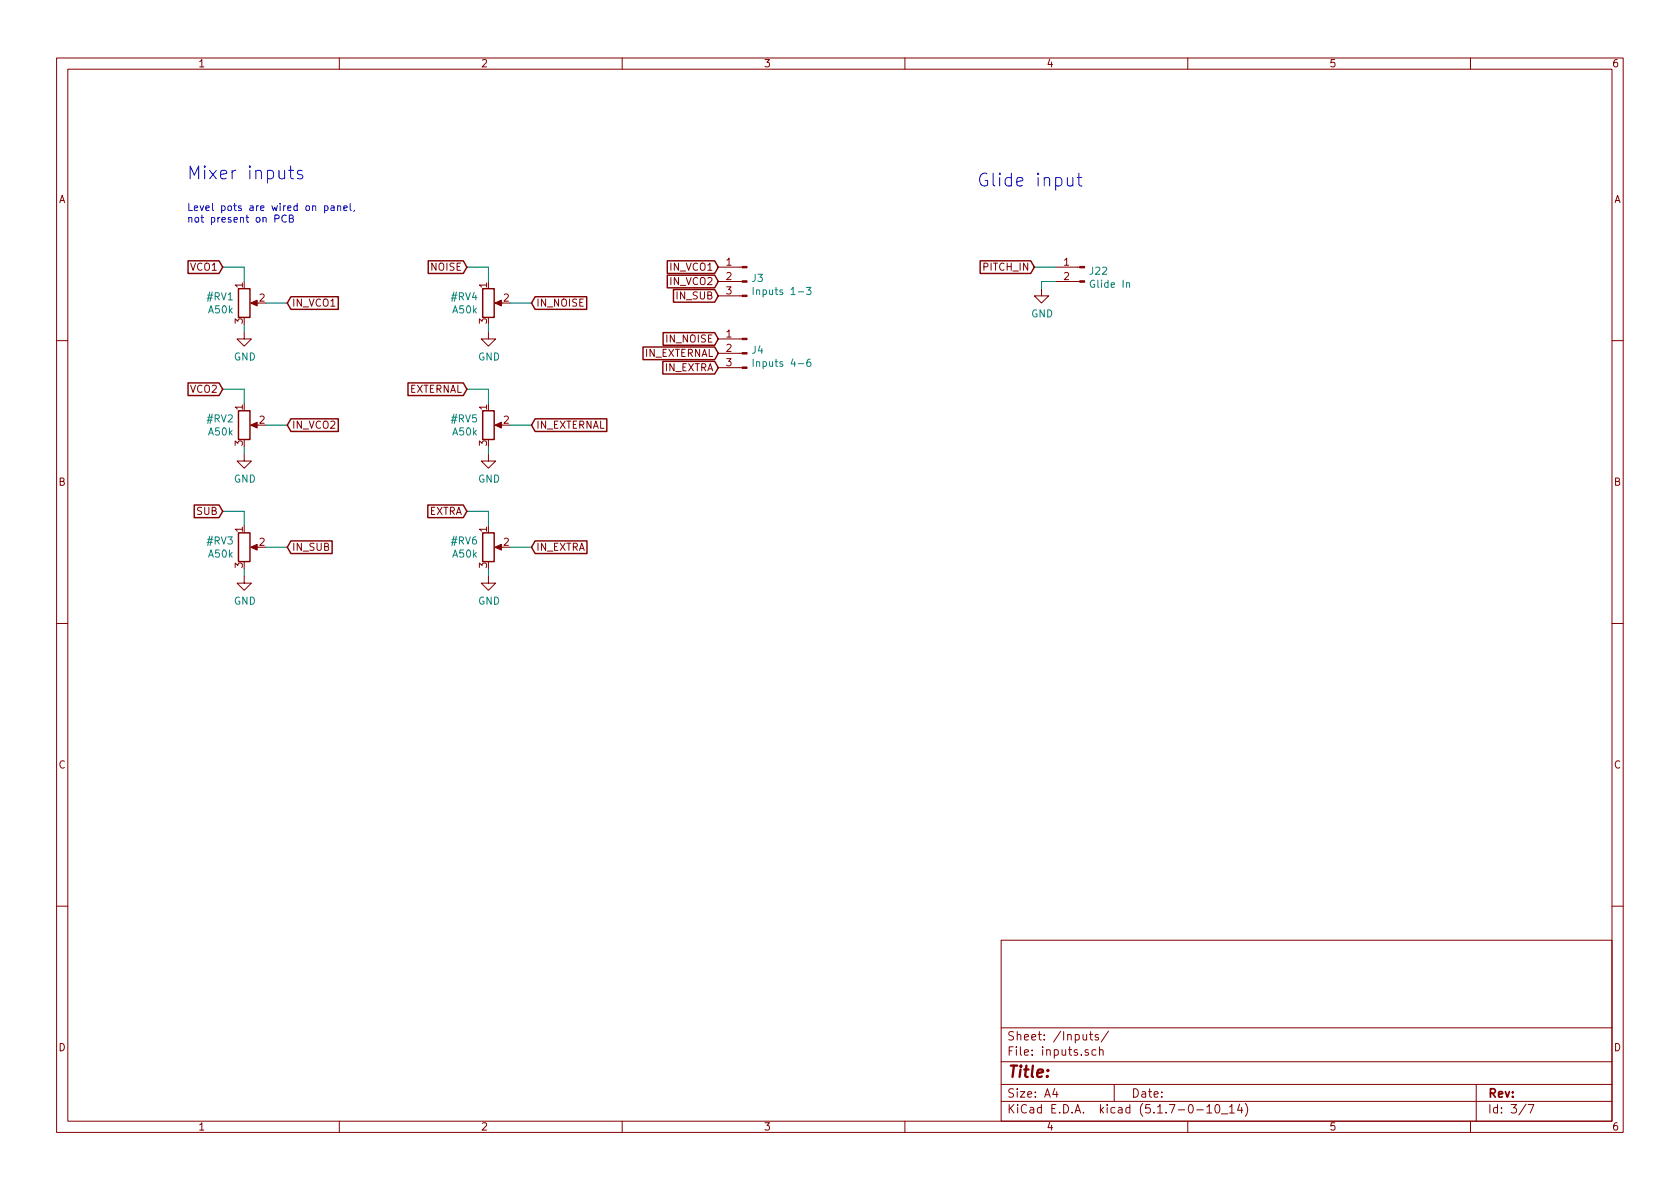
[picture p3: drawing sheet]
EESchema Schematic File Version 4
EELAYER 30 0
EELAYER END
$Descr A4 11693 8268
encoding utf-8
Sheet 3 7
Title ""
Date ""
Rev ""
Comp ""
Comment1 ""
Comment2 ""
Comment3 ""
Comment4 ""
$EndDescr
Text Notes 1300 1250 0    89   ~ 0
Mixer inputs
Text Notes 1300 1550 0    50   ~ 0
Level pots are wired on panel,\nnot present on PCB
Text Notes 6800 1300 0    89   ~ 0
Glide input
$Comp
L Connector:Conn_01x02_Male J22
U 1 1
P 7550 1850
F 0 "J22" H 7522 1824 50  0000 R CNN
F 1 "Glide In" H 7522 1733 50  0000 R CNN
F 2 "Zimo_Manual_PCB:JT_A25_01x02_Vertical" H 7550 1850 50  0001 C CNN
F 3 "~" H 7550 1850 50  0001 C CNN
	1    7550 1850
	-1   0    0    -1  
$EndComp
$Comp
L power:GND #PWR?
U 1 1
P 7250 2000
AR Path="/61741700/61B6E1FA" Ref="#PWR?"  Part="1" 
AR Path="/61741649/61B6E1FA" Ref="#PWR048"  Part="1" 
F 0 "#PWR048" H 7250 1750 50  0001 C CNN
F 1 "GND" H 7255 1827 50  0000 C CNN
F 2 "" H 7250 2000 50  0001 C CNN
F 3 "" H 7250 2000 50  0001 C CNN
	1    7250 2000
	1    0    0    -1  
$EndComp
Wire Wire Line
	7350 1950 7250 1950
Wire Wire Line
	7250 1950 7250 2000
Text GLabel 7200 1850 0    50   Input ~ 0
PITCH_IN
Wire Wire Line
	7350 1850 7200 1850
Text GLabel 5000 2550 0    50   Input ~ 0
IN_EXTRA
Text GLabel 5000 2450 0    50   Input ~ 0
IN_EXTERNAL
Text GLabel 5000 2350 0    50   Input ~ 0
IN_NOISE
Text GLabel 5000 2050 0    50   Input ~ 0
IN_SUB
Text GLabel 5000 1950 0    50   Input ~ 0
IN_VCO2
Text GLabel 5000 1850 0    50   Input ~ 0
IN_VCO1
$Comp
L Connector:Conn_01x03_Male J4
U 1 1
P 5200 2450
F 0 "J4" H 5172 2474 50  0000 R CNN
F 1 "Inputs 4-6" H 5172 2383 50  0000 R CNN
F 2 "Zimo_Manual_PCB:JT_A25_01x03_Vertical" H 5200 2450 50  0001 C CNN
F 3 "~" H 5200 2450 50  0001 C CNN
	1    5200 2450
	-1   0    0    -1  
$EndComp
$Comp
L Connector:Conn_01x03_Male J3
U 1 1
P 5200 1950
F 0 "J3" H 5172 1974 50  0000 R CNN
F 1 "Inputs 1-3" H 5172 1883 50  0000 R CNN
F 2 "Zimo_Manual_PCB:JT_A25_01x03_Vertical" H 5200 1950 50  0001 C CNN
F 3 "~" H 5200 1950 50  0001 C CNN
	1    5200 1950
	-1   0    0    -1  
$EndComp
Wire Wire Line
	3700 3800 3550 3800
Text GLabel 3700 3800 2    50   Input ~ 0
IN_EXTRA
Wire Wire Line
	3400 4000 3400 3950
$Comp
L power:GND #PWR?
U 1 1
P 3400 4000
AR Path="/61741700/617D3357" Ref="#PWR?"  Part="1" 
AR Path="/61741649/617D3357" Ref="#PWR015"  Part="1" 
F 0 "#PWR015" H 3400 3750 50  0001 C CNN
F 1 "GND" H 3405 3827 50  0000 C CNN
F 2 "" H 3400 4000 50  0001 C CNN
F 3 "" H 3400 4000 50  0001 C CNN
	1    3400 4000
	1    0    0    -1  
$EndComp
Wire Wire Line
	3400 3550 3400 3650
Wire Wire Line
	3250 3550 3400 3550
$Comp
L Device:R_POT #RV?
U 1 1
P 3400 3800
AR Path="/61741700/617D334F" Ref="#RV?"  Part="1" 
AR Path="/61741649/617D334F" Ref="#RV6"  Part="1" 
F 0 "#RV6" H 3330 3846 50  0000 R CNN
F 1 "A50k" H 3330 3755 50  0000 R CNN
F 2 "" H 3400 3800 50  0001 C CNN
F 3 "~" H 3400 3800 50  0001 C CNN
	1    3400 3800
	1    0    0    -1  
$EndComp
Text GLabel 3250 3550 0    50   Input ~ 0
EXTRA
Wire Wire Line
	3700 2950 3550 2950
Text GLabel 3700 2950 2    50   Input ~ 0
IN_EXTERNAL
Wire Wire Line
	3400 3150 3400 3100
$Comp
L power:GND #PWR?
U 1 1
P 3400 3150
AR Path="/61741700/617D3345" Ref="#PWR?"  Part="1" 
AR Path="/61741649/617D3345" Ref="#PWR014"  Part="1" 
F 0 "#PWR014" H 3400 2900 50  0001 C CNN
F 1 "GND" H 3405 2977 50  0000 C CNN
F 2 "" H 3400 3150 50  0001 C CNN
F 3 "" H 3400 3150 50  0001 C CNN
	1    3400 3150
	1    0    0    -1  
$EndComp
Wire Wire Line
	3400 2700 3400 2800
Wire Wire Line
	3250 2700 3400 2700
$Comp
L Device:R_POT #RV?
U 1 1
P 3400 2950
AR Path="/61741700/617D333D" Ref="#RV?"  Part="1" 
AR Path="/61741649/617D333D" Ref="#RV5"  Part="1" 
F 0 "#RV5" H 3330 2996 50  0000 R CNN
F 1 "A50k" H 3330 2905 50  0000 R CNN
F 2 "" H 3400 2950 50  0001 C CNN
F 3 "~" H 3400 2950 50  0001 C CNN
	1    3400 2950
	1    0    0    -1  
$EndComp
Text GLabel 3250 2700 0    50   Input ~ 0
EXTERNAL
Wire Wire Line
	3700 2100 3550 2100
Text GLabel 3700 2100 2    50   Input ~ 0
IN_NOISE
Wire Wire Line
	3400 2300 3400 2250
$Comp
L power:GND #PWR?
U 1 1
P 3400 2300
AR Path="/61741700/617D3333" Ref="#PWR?"  Part="1" 
AR Path="/61741649/617D3333" Ref="#PWR013"  Part="1" 
F 0 "#PWR013" H 3400 2050 50  0001 C CNN
F 1 "GND" H 3405 2127 50  0000 C CNN
F 2 "" H 3400 2300 50  0001 C CNN
F 3 "" H 3400 2300 50  0001 C CNN
	1    3400 2300
	1    0    0    -1  
$EndComp
Wire Wire Line
	3400 1850 3400 1950
Wire Wire Line
	3250 1850 3400 1850
$Comp
L Device:R_POT #RV?
U 1 1
P 3400 2100
AR Path="/61741700/617D332B" Ref="#RV?"  Part="1" 
AR Path="/61741649/617D332B" Ref="#RV4"  Part="1" 
F 0 "#RV4" H 3330 2146 50  0000 R CNN
F 1 "A50k" H 3330 2055 50  0000 R CNN
F 2 "" H 3400 2100 50  0001 C CNN
F 3 "~" H 3400 2100 50  0001 C CNN
	1    3400 2100
	1    0    0    -1  
$EndComp
Text GLabel 3250 1850 0    50   Input ~ 0
NOISE
Wire Wire Line
	2000 3800 1850 3800
Text GLabel 2000 3800 2    50   Input ~ 0
IN_SUB
Wire Wire Line
	1700 4000 1700 3950
$Comp
L power:GND #PWR?
U 1 1
P 1700 4000
AR Path="/61741700/617D028F" Ref="#PWR?"  Part="1" 
AR Path="/61741649/617D028F" Ref="#PWR012"  Part="1" 
F 0 "#PWR012" H 1700 3750 50  0001 C CNN
F 1 "GND" H 1705 3827 50  0000 C CNN
F 2 "" H 1700 4000 50  0001 C CNN
F 3 "" H 1700 4000 50  0001 C CNN
	1    1700 4000
	1    0    0    -1  
$EndComp
Wire Wire Line
	1700 3550 1700 3650
Wire Wire Line
	1550 3550 1700 3550
$Comp
L Device:R_POT #RV?
U 1 1
P 1700 3800
AR Path="/61741700/617D0287" Ref="#RV?"  Part="1" 
AR Path="/61741649/617D0287" Ref="#RV3"  Part="1" 
F 0 "#RV3" H 1630 3846 50  0000 R CNN
F 1 "A50k" H 1630 3755 50  0000 R CNN
F 2 "" H 1700 3800 50  0001 C CNN
F 3 "~" H 1700 3800 50  0001 C CNN
	1    1700 3800
	1    0    0    -1  
$EndComp
Text GLabel 1550 3550 0    50   Input ~ 0
SUB
Wire Wire Line
	2000 2950 1850 2950
Text GLabel 2000 2950 2    50   Input ~ 0
IN_VCO2
Wire Wire Line
	1700 3150 1700 3100
$Comp
L power:GND #PWR?
U 1 1
P 1700 3150
AR Path="/61741700/617D027D" Ref="#PWR?"  Part="1" 
AR Path="/61741649/617D027D" Ref="#PWR011"  Part="1" 
F 0 "#PWR011" H 1700 2900 50  0001 C CNN
F 1 "GND" H 1705 2977 50  0000 C CNN
F 2 "" H 1700 3150 50  0001 C CNN
F 3 "" H 1700 3150 50  0001 C CNN
	1    1700 3150
	1    0    0    -1  
$EndComp
Wire Wire Line
	1700 2700 1700 2800
Wire Wire Line
	1550 2700 1700 2700
$Comp
L Device:R_POT #RV?
U 1 1
P 1700 2950
AR Path="/61741700/617D0275" Ref="#RV?"  Part="1" 
AR Path="/61741649/617D0275" Ref="#RV2"  Part="1" 
F 0 "#RV2" H 1630 2996 50  0000 R CNN
F 1 "A50k" H 1630 2905 50  0000 R CNN
F 2 "" H 1700 2950 50  0001 C CNN
F 3 "~" H 1700 2950 50  0001 C CNN
	1    1700 2950
	1    0    0    -1  
$EndComp
Text GLabel 1550 2700 0    50   Input ~ 0
VCO2
Wire Wire Line
	2000 2100 1850 2100
Text GLabel 2000 2100 2    50   Input ~ 0
IN_VCO1
Wire Wire Line
	1700 2300 1700 2250
$Comp
L power:GND #PWR?
U 1 1
P 1700 2300
AR Path="/61741700/617D026A" Ref="#PWR?"  Part="1" 
AR Path="/61741649/617D026A" Ref="#PWR010"  Part="1" 
F 0 "#PWR010" H 1700 2050 50  0001 C CNN
F 1 "GND" H 1705 2127 50  0000 C CNN
F 2 "" H 1700 2300 50  0001 C CNN
F 3 "" H 1700 2300 50  0001 C CNN
	1    1700 2300
	1    0    0    -1  
$EndComp
Wire Wire Line
	1700 1850 1700 1950
Wire Wire Line
	1550 1850 1700 1850
$Comp
L Device:R_POT #RV?
U 1 1
P 1700 2100
AR Path="/61741700/617D0262" Ref="#RV?"  Part="1" 
AR Path="/61741649/617D0262" Ref="#RV1"  Part="1" 
F 0 "#RV1" H 1630 2146 50  0000 R CNN
F 1 "A50k" H 1630 2055 50  0000 R CNN
F 2 "" H 1700 2100 50  0001 C CNN
F 3 "~" H 1700 2100 50  0001 C CNN
	1    1700 2100
	1    0    0    -1  
$EndComp
Text GLabel 1550 1850 0    50   Input ~ 0
VCO1
$EndSCHEMATC
